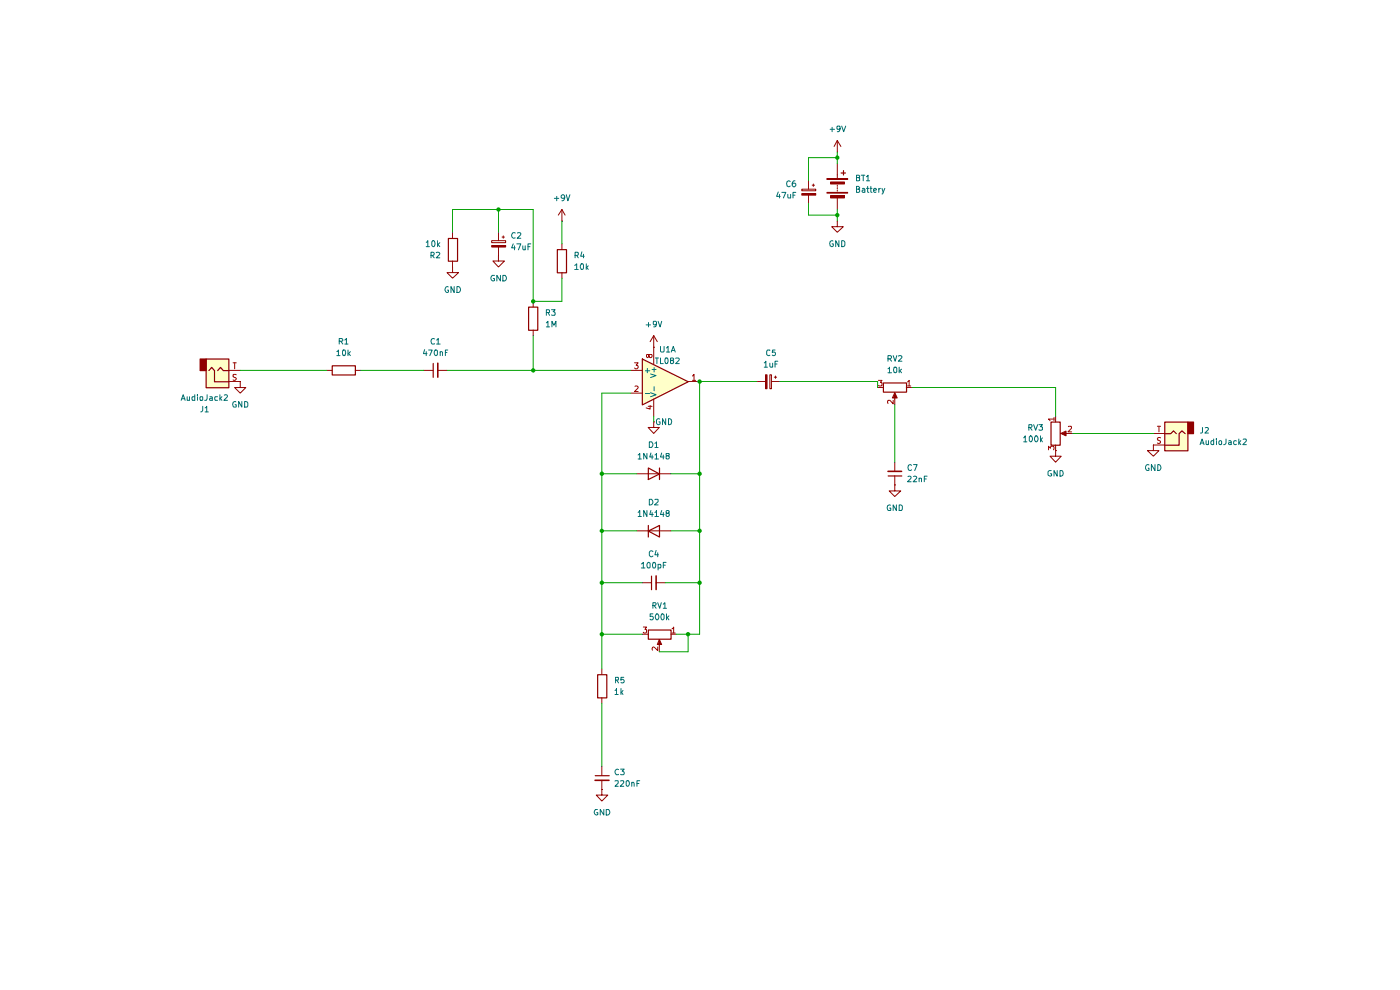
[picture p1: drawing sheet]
(kicad_sch
 (version 20250114)
 (generator "eeschema")
 (generator_version "9.0")
 (paper "A4")
 (lib_symbols
  (symbol "Amplifier_Operational:TL082"
   (pin_names
    (offset 0.127)) (exclude_from_sim no) (in_bom yes) (on_board yes)
   (property "Reference" "U" (at 0 5.08 0) (effects (font (size 1.27 1.27)) (justify left)))
   (property "Value" "TL082" (at 0 -5.08 0) (effects (font (size 1.27 1.27)) (justify left)))
   (property "Footprint" "" (at 0 0 0) (effects (font (size 1.27 1.27)) (hide yes)))
   (property "Datasheet" "http://www.ti.com/lit/ds/symlink/tl081.pdf" (at 0 0 0) (effects (font (size 1.27 1.27)) (hide yes)))
   (property "Description" "Dual JFET-Input Operational Amplifiers, DIP-8/SOIC-8/SSOP-8" (at 0 0 0) (effects (font (size 1.27 1.27)) (hide yes)))
   (property "ki_locked" "" (at 0 0 0) (effects (font (size 1.27 1.27))))
   (symbol "TL082_1_1"
    (polyline (pts (xy -5.08 5.08) (xy 5.08 0) (xy -5.08 -5.08) (xy -5.08 5.08)) (stroke (width 0.254) (type default)) (fill (type background)))
    (pin input line (at -7.62 2.54 0) (length 2.54) (name "+" (effects (font (size 1.27 1.27)))) (number "3" (effects (font (size 1.27 1.27)))))
    (pin input line (at -7.62 -2.54 0) (length 2.54) (name "-" (effects (font (size 1.27 1.27)))) (number "2" (effects (font (size 1.27 1.27)))))
    (pin output line (at 7.62 0 180) (length 2.54) (name "~" (effects (font (size 1.27 1.27)))) (number "1" (effects (font (size 1.27 1.27))))))
   (symbol "TL082_2_1"
    (polyline (pts (xy -5.08 5.08) (xy 5.08 0) (xy -5.08 -5.08) (xy -5.08 5.08)) (stroke (width 0.254) (type default)) (fill (type background)))
    (pin input line (at -7.62 2.54 0) (length 2.54) (name "+" (effects (font (size 1.27 1.27)))) (number "5" (effects (font (size 1.27 1.27)))))
    (pin input line (at -7.62 -2.54 0) (length 2.54) (name "-" (effects (font (size 1.27 1.27)))) (number "6" (effects (font (size 1.27 1.27)))))
    (pin output line (at 7.62 0 180) (length 2.54) (name "~" (effects (font (size 1.27 1.27)))) (number "7" (effects (font (size 1.27 1.27))))))
   (symbol "TL082_3_1"
    (pin power_in line (at -2.54 7.62 270) (length 3.81) (name "V+" (effects (font (size 1.27 1.27)))) (number "8" (effects (font (size 1.27 1.27)))))
    (pin power_in line (at -2.54 -7.62 90) (length 3.81) (name "V-" (effects (font (size 1.27 1.27)))) (number "4" (effects (font (size 1.27 1.27))))))
   (embedded_fonts no))
  (symbol "Connector_Audio:AudioJack2" (exclude_from_sim no) (in_bom yes) (on_board yes)
   (property "Reference" "J" (at 0 8.89 0) (effects (font (size 1.27 1.27))))
   (property "Value" "AudioJack2" (at 0 6.35 0) (effects (font (size 1.27 1.27))))
   (property "Footprint" "" (at 0 0 0) (effects (font (size 1.27 1.27)) (hide yes)))
   (property "Datasheet" "~" (at 0 0 0) (effects (font (size 1.27 1.27)) (hide yes)))
   (property "Description" "Audio Jack, 2 Poles (Mono / TS)" (at 0 0 0) (effects (font (size 1.27 1.27)) (hide yes)))
   (symbol "AudioJack2_0_1"
    (rectangle (start -3.81 0) (end -2.54 -2.54) (stroke (width 0.254) (type default)) (fill (type outline)))
    (rectangle (start -2.54 3.81) (end 2.54 -2.54) (stroke (width 0.254) (type default)) (fill (type background)))
    (polyline (pts (xy 0 0) (xy 0.635 -0.635) (xy 1.27 0) (xy 2.54 0)) (stroke (width 0.254) (type default)) (fill (type none)))
    (polyline (pts (xy 2.54 2.54) (xy -0.635 2.54) (xy -0.635 0) (xy -1.27 -0.635) (xy -1.905 0)) (stroke (width 0.254) (type default)) (fill (type none))))
   (symbol "AudioJack2_1_1"
    (pin passive line (at 5.08 2.54 180) (length 2.54) (name "~" (effects (font (size 1.27 1.27)))) (number "S" (effects (font (size 1.27 1.27)))))
    (pin passive line (at 5.08 0 180) (length 2.54) (name "~" (effects (font (size 1.27 1.27)))) (number "T" (effects (font (size 1.27 1.27))))))
   (embedded_fonts no))
  (symbol "Device:Battery"
   (pin_numbers (hide yes))
   (pin_names
    (offset 0) (hide yes)) (exclude_from_sim no) (in_bom yes) (on_board yes)
   (property "Reference" "BT" (at 2.54 2.54 0) (effects (font (size 1.27 1.27)) (justify left)))
   (property "Value" "Battery" (at 2.54 0 0) (effects (font (size 1.27 1.27)) (justify left)))
   (property "Footprint" "" (at 0 1.524 90) (effects (font (size 1.27 1.27)) (hide yes)))
   (property "Datasheet" "~" (at 0 1.524 90) (effects (font (size 1.27 1.27)) (hide yes)))
   (property "Description" "Multiple-cell battery" (at 0 0 0) (effects (font (size 1.27 1.27)) (hide yes)))
   (symbol "Battery_0_1"
    (rectangle (start -2.286 1.778) (end 2.286 1.524) (stroke (width 0) (type default)) (fill (type outline)))
    (rectangle (start -2.286 -1.27) (end 2.286 -1.524) (stroke (width 0) (type default)) (fill (type outline)))
    (rectangle (start -1.524 1.016) (end 1.524 0.508) (stroke (width 0) (type default)) (fill (type outline)))
    (rectangle (start -1.524 -2.032) (end 1.524 -2.54) (stroke (width 0) (type default)) (fill (type outline)))
    (polyline (pts (xy 0 1.778) (xy 0 2.54)) (stroke (width 0) (type default)) (fill (type none)))
    (polyline (pts (xy 0 0) (xy 0 0.254)) (stroke (width 0) (type default)) (fill (type none)))
    (polyline (pts (xy 0 -0.508) (xy 0 -0.254)) (stroke (width 0) (type default)) (fill (type none)))
    (polyline (pts (xy 0 -1.016) (xy 0 -0.762)) (stroke (width 0) (type default)) (fill (type none)))
    (polyline (pts (xy 0.762 3.048) (xy 1.778 3.048)) (stroke (width 0.254) (type default)) (fill (type none)))
    (polyline (pts (xy 1.27 3.556) (xy 1.27 2.54)) (stroke (width 0.254) (type default)) (fill (type none))))
   (symbol "Battery_1_1"
    (pin passive line (at 0 5.08 270) (length 2.54) (name "+" (effects (font (size 1.27 1.27)))) (number "1" (effects (font (size 1.27 1.27)))))
    (pin passive line (at 0 -5.08 90) (length 2.54) (name "-" (effects (font (size 1.27 1.27)))) (number "2" (effects (font (size 1.27 1.27))))))
   (embedded_fonts no))
  (symbol "Device:C_Polarized_Small"
   (pin_numbers (hide yes))
   (pin_names
    (offset 0.254) (hide yes)) (exclude_from_sim no) (in_bom yes) (on_board yes)
   (property "Reference" "C" (at 0.254 1.778 0) (effects (font (size 1.27 1.27)) (justify left)))
   (property "Value" "C_Polarized_Small" (at 0.254 -2.032 0) (effects (font (size 1.27 1.27)) (justify left)))
   (property "Footprint" "" (at 0 0 0) (effects (font (size 1.27 1.27)) (hide yes)))
   (property "Datasheet" "~" (at 0 0 0) (effects (font (size 1.27 1.27)) (hide yes)))
   (property "Description" "Polarized capacitor, small symbol" (at 0 0 0) (effects (font (size 1.27 1.27)) (hide yes)))
   (symbol "C_Polarized_Small_0_1"
    (rectangle (start -1.524 0.6858) (end 1.524 0.3048) (stroke (width 0) (type default)) (fill (type none)))
    (rectangle (start -1.524 -0.3048) (end 1.524 -0.6858) (stroke (width 0) (type default)) (fill (type outline)))
    (polyline (pts (xy -1.27 1.524) (xy -0.762 1.524)) (stroke (width 0) (type default)) (fill (type none)))
    (polyline (pts (xy -1.016 1.27) (xy -1.016 1.778)) (stroke (width 0) (type default)) (fill (type none))))
   (symbol "C_Polarized_Small_1_1"
    (pin passive line (at 0 2.54 270) (length 1.8542) (name "~" (effects (font (size 1.27 1.27)))) (number "1" (effects (font (size 1.27 1.27)))))
    (pin passive line (at 0 -2.54 90) (length 1.8542) (name "~" (effects (font (size 1.27 1.27)))) (number "2" (effects (font (size 1.27 1.27))))))
   (embedded_fonts no))
  (symbol "Device:C_Small"
   (pin_numbers (hide yes))
   (pin_names
    (offset 0.254) (hide yes)) (exclude_from_sim no) (in_bom yes) (on_board yes)
   (property "Reference" "C" (at 0.254 1.778 0) (effects (font (size 1.27 1.27)) (justify left)))
   (property "Value" "C_Small" (at 0.254 -2.032 0) (effects (font (size 1.27 1.27)) (justify left)))
   (property "Footprint" "" (at 0 0 0) (effects (font (size 1.27 1.27)) (hide yes)))
   (property "Datasheet" "~" (at 0 0 0) (effects (font (size 1.27 1.27)) (hide yes)))
   (property "Description" "Unpolarized capacitor, small symbol" (at 0 0 0) (effects (font (size 1.27 1.27)) (hide yes)))
   (symbol "C_Small_0_1"
    (polyline (pts (xy -1.524 0.508) (xy 1.524 0.508)) (stroke (width 0.3048) (type default)) (fill (type none)))
    (polyline (pts (xy -1.524 -0.508) (xy 1.524 -0.508)) (stroke (width 0.3302) (type default)) (fill (type none))))
   (symbol "C_Small_1_1"
    (pin passive line (at 0 2.54 270) (length 2.032) (name "~" (effects (font (size 1.27 1.27)))) (number "1" (effects (font (size 1.27 1.27)))))
    (pin passive line (at 0 -2.54 90) (length 2.032) (name "~" (effects (font (size 1.27 1.27)))) (number "2" (effects (font (size 1.27 1.27))))))
   (embedded_fonts no))
  (symbol "Device:R"
   (pin_numbers (hide yes))
   (pin_names
    (offset 0)) (exclude_from_sim no) (in_bom yes) (on_board yes)
   (property "Reference" "R" (at 2.032 0 90) (effects (font (size 1.27 1.27))))
   (property "Value" "R" (at 0 0 90) (effects (font (size 1.27 1.27))))
   (property "Footprint" "" (at -1.778 0 90) (effects (font (size 1.27 1.27)) (hide yes)))
   (property "Datasheet" "~" (at 0 0 0) (effects (font (size 1.27 1.27)) (hide yes)))
   (property "Description" "Resistor" (at 0 0 0) (effects (font (size 1.27 1.27)) (hide yes)))
   (symbol "R_0_1"
    (rectangle (start -1.016 -2.54) (end 1.016 2.54) (stroke (width 0.254) (type default)) (fill (type none))))
   (symbol "R_1_1"
    (pin passive line (at 0 3.81 270) (length 1.27) (name "~" (effects (font (size 1.27 1.27)))) (number "1" (effects (font (size 1.27 1.27)))))
    (pin passive line (at 0 -3.81 90) (length 1.27) (name "~" (effects (font (size 1.27 1.27)))) (number "2" (effects (font (size 1.27 1.27))))))
   (embedded_fonts no))
  (symbol "Device:R_Potentiometer"
   (pin_names
    (offset 1.016) (hide yes)) (exclude_from_sim no) (in_bom yes) (on_board yes)
   (property "Reference" "RV" (at -4.445 0 90) (effects (font (size 1.27 1.27))))
   (property "Value" "R_Potentiometer" (at -2.54 0 90) (effects (font (size 1.27 1.27))))
   (property "Footprint" "" (at 0 0 0) (effects (font (size 1.27 1.27)) (hide yes)))
   (property "Datasheet" "~" (at 0 0 0) (effects (font (size 1.27 1.27)) (hide yes)))
   (property "Description" "Potentiometer" (at 0 0 0) (effects (font (size 1.27 1.27)) (hide yes)))
   (symbol "R_Potentiometer_0_1"
    (rectangle (start 1.016 2.54) (end -1.016 -2.54) (stroke (width 0.254) (type default)) (fill (type none)))
    (polyline (pts (xy 1.143 0) (xy 2.286 0.508) (xy 2.286 -0.508) (xy 1.143 0)) (stroke (width 0) (type default)) (fill (type outline)))
    (polyline (pts (xy 2.54 0) (xy 1.524 0)) (stroke (width 0) (type default)) (fill (type none))))
   (symbol "R_Potentiometer_1_1"
    (pin passive line (at 0 3.81 270) (length 1.27) (name "1" (effects (font (size 1.27 1.27)))) (number "1" (effects (font (size 1.27 1.27)))))
    (pin passive line (at 0 -3.81 90) (length 1.27) (name "3" (effects (font (size 1.27 1.27)))) (number "3" (effects (font (size 1.27 1.27)))))
    (pin passive line (at 3.81 0 180) (length 1.27) (name "2" (effects (font (size 1.27 1.27)))) (number "2" (effects (font (size 1.27 1.27))))))
   (embedded_fonts no))
  (symbol "Diode:1N4148"
   (pin_numbers (hide yes))
   (pin_names (hide yes)) (exclude_from_sim no) (in_bom yes) (on_board yes)
   (property "Reference" "D" (at 0 2.54 0) (effects (font (size 1.27 1.27))))
   (property "Value" "1N4148" (at 0 -2.54 0) (effects (font (size 1.27 1.27))))
   (property "Footprint" "Diode_THT:D_DO-35_SOD27_P7.62mm_Horizontal" (at 0 0 0) (effects (font (size 1.27 1.27)) (hide yes)))
   (property "Datasheet" "https://assets.nexperia.com/documents/data-sheet/1N4148_1N4448.pdf" (at 0 0 0) (effects (font (size 1.27 1.27)) (hide yes)))
   (property "Description" "100V 0.15A standard switching diode, DO-35" (at 0 0 0) (effects (font (size 1.27 1.27)) (hide yes)))
   (property "Sim.Device" "D" (at 0 0 0) (effects (font (size 1.27 1.27)) (hide yes)))
   (property "Sim.Pins" "1=K 2=A" (at 0 0 0) (effects (font (size 1.27 1.27)) (hide yes)))
   (symbol "1N4148_0_1"
    (polyline (pts (xy -1.27 1.27) (xy -1.27 -1.27)) (stroke (width 0.254) (type default)) (fill (type none)))
    (polyline (pts (xy 1.27 1.27) (xy 1.27 -1.27) (xy -1.27 0) (xy 1.27 1.27)) (stroke (width 0.254) (type default)) (fill (type none)))
    (polyline (pts (xy 1.27 0) (xy -1.27 0)) (stroke (width 0) (type default)) (fill (type none))))
   (symbol "1N4148_1_1"
    (pin passive line (at -3.81 0 0) (length 2.54) (name "K" (effects (font (size 1.27 1.27)))) (number "1" (effects (font (size 1.27 1.27)))))
    (pin passive line (at 3.81 0 180) (length 2.54) (name "A" (effects (font (size 1.27 1.27)))) (number "2" (effects (font (size 1.27 1.27))))))
   (embedded_fonts no))
  (symbol "power:+9V"
   (power)
   (pin_numbers (hide yes))
   (pin_names
    (offset 0) (hide yes)) (exclude_from_sim no) (in_bom yes) (on_board yes)
   (property "Reference" "#PWR" (at 0 -3.81 0) (effects (font (size 1.27 1.27)) (hide yes)))
   (property "Value" "+9V" (at 0 3.556 0) (effects (font (size 1.27 1.27))))
   (property "Footprint" "" (at 0 0 0) (effects (font (size 1.27 1.27)) (hide yes)))
   (property "Datasheet" "" (at 0 0 0) (effects (font (size 1.27 1.27)) (hide yes)))
   (property "Description" "Power symbol creates a global label with name \"+9V\"" (at 0 0 0) (effects (font (size 1.27 1.27)) (hide yes)))
   (symbol "+9V_0_1"
    (polyline (pts (xy -0.762 1.27) (xy 0 2.54)) (stroke (width 0) (type default)) (fill (type none)))
    (polyline (pts (xy 0 2.54) (xy 0.762 1.27)) (stroke (width 0) (type default)) (fill (type none)))
    (polyline (pts (xy 0 0) (xy 0 2.54)) (stroke (width 0) (type default)) (fill (type none))))
   (symbol "+9V_1_1"
    (pin power_in line (at 0 0 90) (length 0) (name "~" (effects (font (size 1.27 1.27)))) (number "1" (effects (font (size 1.27 1.27))))))
   (embedded_fonts no))
  (symbol "power:GND"
   (power)
   (pin_numbers (hide yes))
   (pin_names
    (offset 0) (hide yes)) (exclude_from_sim no) (in_bom yes) (on_board yes)
   (property "Reference" "#PWR" (at 0 -6.35 0) (effects (font (size 1.27 1.27)) (hide yes)))
   (property "Value" "GND" (at 0 -3.81 0) (effects (font (size 1.27 1.27))))
   (property "Footprint" "" (at 0 0 0) (effects (font (size 1.27 1.27)) (hide yes)))
   (property "Datasheet" "" (at 0 0 0) (effects (font (size 1.27 1.27)) (hide yes)))
   (property "Description" "Power symbol creates a global label with name \"GND\" , ground" (at 0 0 0) (effects (font (size 1.27 1.27)) (hide yes)))
   (symbol "GND_0_1"
    (polyline (pts (xy 0 0) (xy 0 -1.27) (xy 1.27 -1.27) (xy 0 -2.54) (xy -1.27 -1.27) (xy 0 -1.27)) (stroke (width 0) (type default)) (fill (type none))))
   (symbol "GND_1_1"
    (pin power_in line (at 0 0 270) (length 0) (name "~" (effects (font (size 1.27 1.27)))) (number "1" (effects (font (size 1.27 1.27))))))
   (embedded_fonts no)))
 (junction
  (at 148.59 113.03)
  (diameter 0)
  (color 0 0 0 0))
 (junction
  (at 111.76 77.47)
  (diameter 0)
  (color 0 0 0 0))
 (junction
  (at 127 113.03)
  (diameter 0)
  (color 0 0 0 0))
 (junction
  (at 127 135.89)
  (diameter 0)
  (color 0 0 0 0))
 (junction
  (at 179.07 43.18)
  (diameter 0)
  (color 0 0 0 0))
 (junction
  (at 104.14 41.91)
  (diameter 0)
  (color 0 0 0 0))
 (junction
  (at 127 100.33)
  (diameter 0)
  (color 0 0 0 0))
 (junction
  (at 111.76 62.23)
  (diameter 0)
  (color 0 0 0 0))
 (junction
  (at 146.05 135.89)
  (diameter 0)
  (color 0 0 0 0))
 (junction
  (at 148.59 124.46)
  (diameter 0)
  (color 0 0 0 0))
 (junction
  (at 127 124.46)
  (diameter 0)
  (color 0 0 0 0))
 (junction
  (at 179.07 30.48)
  (diameter 0)
  (color 0 0 0 0))
 (junction
  (at 148.59 80.01)
  (diameter 0)
  (color 0 0 0 0))
 (junction
  (at 148.59 100.33)
  (diameter 0)
  (color 0 0 0 0))
 (wire
  (pts (xy 148.59 124.46) (xy 148.59 135.89))
  (stroke (width 0) (type default)))
 (wire
  (pts (xy 93.98 41.91) (xy 104.14 41.91))
  (stroke (width 0) (type default)))
 (wire
  (pts (xy 146.05 139.7) (xy 139.7 139.7))
  (stroke (width 0) (type default)))
 (wire
  (pts (xy 179.07 30.48) (xy 179.07 29.21))
  (stroke (width 0) (type default)))
 (wire
  (pts (xy 179.07 43.18) (xy 172.72 43.18))
  (stroke (width 0) (type default)))
 (wire
  (pts (xy 92.71 77.47) (xy 111.76 77.47))
  (stroke (width 0) (type default)))
 (wire
  (pts (xy 148.59 113.03) (xy 148.59 124.46))
  (stroke (width 0) (type default)))
 (wire
  (pts (xy 111.76 41.91) (xy 111.76 62.23))
  (stroke (width 0) (type default)))
 (wire
  (pts (xy 172.72 30.48) (xy 179.07 30.48))
  (stroke (width 0) (type default)))
 (wire
  (pts (xy 146.05 135.89) (xy 146.05 139.7))
  (stroke (width 0) (type default)))
 (wire
  (pts (xy 127 151.13) (xy 127 165.1))
  (stroke (width 0) (type default)))
 (wire
  (pts (xy 127 113.03) (xy 127 124.46))
  (stroke (width 0) (type default)))
 (wire
  (pts (xy 46.99 77.47) (xy 66.04 77.47))
  (stroke (width 0) (type default)))
 (wire
  (pts (xy 172.72 30.48) (xy 172.72 35.56))
  (stroke (width 0) (type default)))
 (wire
  (pts (xy 195.58 81.28) (xy 227.33 81.28))
  (stroke (width 0) (type default)))
 (wire
  (pts (xy 118.11 62.23) (xy 118.11 57.15))
  (stroke (width 0) (type default)))
 (wire
  (pts (xy 231.14 91.44) (xy 248.92 91.44))
  (stroke (width 0) (type default)))
 (wire
  (pts (xy 179.07 41.91) (xy 179.07 43.18))
  (stroke (width 0) (type default)))
 (wire
  (pts (xy 227.33 81.28) (xy 227.33 87.63))
  (stroke (width 0) (type default)))
 (wire
  (pts (xy 142.24 100.33) (xy 148.59 100.33))
  (stroke (width 0) (type default)))
 (wire
  (pts (xy 73.66 77.47) (xy 87.63 77.47))
  (stroke (width 0) (type default)))
 (wire
  (pts (xy 133.35 82.55) (xy 127 82.55))
  (stroke (width 0) (type default)))
 (wire
  (pts (xy 111.76 77.47) (xy 133.35 77.47))
  (stroke (width 0) (type default)))
 (wire
  (pts (xy 142.24 113.03) (xy 148.59 113.03))
  (stroke (width 0) (type default)))
 (wire
  (pts (xy 127 100.33) (xy 134.62 100.33))
  (stroke (width 0) (type default)))
 (wire
  (pts (xy 148.59 80.01) (xy 148.59 100.33))
  (stroke (width 0) (type default)))
 (wire
  (pts (xy 127 113.03) (xy 134.62 113.03))
  (stroke (width 0) (type default)))
 (wire
  (pts (xy 166.37 80.01) (xy 187.96 80.01))
  (stroke (width 0) (type default)))
 (wire
  (pts (xy 93.98 46.99) (xy 93.98 41.91))
  (stroke (width 0) (type default)))
 (wire
  (pts (xy 127 100.33) (xy 127 113.03))
  (stroke (width 0) (type default)))
 (wire
  (pts (xy 127 124.46) (xy 127 135.89))
  (stroke (width 0) (type default)))
 (wire
  (pts (xy 179.07 30.48) (xy 179.07 31.75))
  (stroke (width 0) (type default)))
 (wire
  (pts (xy 140.97 124.46) (xy 148.59 124.46))
  (stroke (width 0) (type default)))
 (wire
  (pts (xy 127 124.46) (xy 135.89 124.46))
  (stroke (width 0) (type default)))
 (wire
  (pts (xy 111.76 77.47) (xy 111.76 69.85))
  (stroke (width 0) (type default)))
 (wire
  (pts (xy 111.76 62.23) (xy 118.11 62.23))
  (stroke (width 0) (type default)))
 (wire
  (pts (xy 127 135.89) (xy 135.89 135.89))
  (stroke (width 0) (type default)))
 (wire
  (pts (xy 104.14 41.91) (xy 104.14 46.99))
  (stroke (width 0) (type default)))
 (wire
  (pts (xy 187.96 80.01) (xy 187.96 81.28))
  (stroke (width 0) (type default)))
 (wire
  (pts (xy 138.43 88.9) (xy 138.43 87.63))
  (stroke (width 0) (type default)))
 (wire
  (pts (xy 104.14 41.91) (xy 111.76 41.91))
  (stroke (width 0) (type default)))
 (wire
  (pts (xy 127 135.89) (xy 127 143.51))
  (stroke (width 0) (type default)))
 (wire
  (pts (xy 172.72 43.18) (xy 172.72 40.64))
  (stroke (width 0) (type default)))
 (wire
  (pts (xy 127 82.55) (xy 127 100.33))
  (stroke (width 0) (type default)))
 (wire
  (pts (xy 118.11 49.53) (xy 118.11 44.45))
  (stroke (width 0) (type default)))
 (wire
  (pts (xy 143.51 135.89) (xy 146.05 135.89))
  (stroke (width 0) (type default)))
 (wire
  (pts (xy 179.07 43.18) (xy 179.07 44.45))
  (stroke (width 0) (type default)))
 (wire
  (pts (xy 148.59 80.01) (xy 161.29 80.01))
  (stroke (width 0) (type default)))
 (wire
  (pts (xy 146.05 135.89) (xy 148.59 135.89))
  (stroke (width 0) (type default)))
 (wire
  (pts (xy 148.59 100.33) (xy 148.59 113.03))
  (stroke (width 0) (type default)))
 (wire
  (pts (xy 191.77 85.09) (xy 191.77 97.79))
  (stroke (width 0) (type default)))
 (symbol
  (lib_id "Device:R")
  (at 69.85 77.47 90)
  (unit 1)
  (exclude_from_sim no)
  (in_bom yes)
  (on_board yes)
  (dnp no)
  (fields_autoplaced yes)
  (property "Reference" "R1" (at 69.85 71.12 90) (effects (font (size 1.27 1.27))))
  (property "Value" "10k" (at 69.85 73.66 90) (effects (font (size 1.27 1.27))))
  (property "Footprint" "Resistor_THT:R_Axial_DIN0207_L6.3mm_D2.5mm_P15.24mm_Horizontal" (at 69.85 79.248 90) (effects (font (size 1.27 1.27)) (hide yes)))
  (property "Datasheet" "~" (at 69.85 77.47 0) (effects (font (size 1.27 1.27)) (hide yes)))
  (property "Description" "Resistor" (at 69.85 77.47 0) (effects (font (size 1.27 1.27)) (hide yes)))
  (pin "1")
  (pin "2"))
 (symbol
  (lib_id "power:GND")
  (at 138.43 88.9 0)
  (unit 1)
  (exclude_from_sim no)
  (in_bom yes)
  (on_board yes)
  (dnp no)
  (property "Reference" "#PWR06" (at 138.43 95.25 0) (effects (font (size 1.27 1.27)) (hide yes)))
  (property "Value" "GND" (at 140.716 88.9 0) (effects (font (size 1.27 1.27))))
  (property "Footprint" "" (at 138.43 88.9 0) (effects (font (size 1.27 1.27)) (hide yes)))
  (property "Datasheet" "" (at 138.43 88.9 0) (effects (font (size 1.27 1.27)) (hide yes)))
  (property "Description" "Power symbol creates a global label with name \"GND\" , ground" (at 138.43 88.9 0) (effects (font (size 1.27 1.27)) (hide yes)))
  (pin "1"))
 (symbol
  (lib_id "Diode:1N4148")
  (at 138.43 113.03 0)
  (unit 1)
  (exclude_from_sim no)
  (in_bom yes)
  (on_board yes)
  (dnp no)
  (fields_autoplaced yes)
  (property "Reference" "D2" (at 138.43 106.68 0) (effects (font (size 1.27 1.27))))
  (property "Value" "1N4148" (at 138.43 109.22 0) (effects (font (size 1.27 1.27))))
  (property "Footprint" "Diode_THT:D_DO-35_SOD27_P7.62mm_Horizontal" (at 138.43 113.03 0) (effects (font (size 1.27 1.27)) (hide yes)))
  (property "Datasheet" "https://assets.nexperia.com/documents/data-sheet/1N4148_1N4448.pdf" (at 138.43 113.03 0) (effects (font (size 1.27 1.27)) (hide yes)))
  (property "Description" "100V 0.15A standard switching diode, DO-35" (at 138.43 113.03 0) (effects (font (size 1.27 1.27)) (hide yes)))
  (property "Sim.Device" "D" (at 138.43 113.03 0) (effects (font (size 1.27 1.27)) (hide yes)))
  (property "Sim.Pins" "1=K 2=A" (at 138.43 113.03 0) (effects (font (size 1.27 1.27)) (hide yes)))
  (pin "2")
  (pin "1"))
 (symbol
  (lib_id "Device:Battery")
  (at 179.07 36.83 0)
  (unit 1)
  (exclude_from_sim no)
  (in_bom yes)
  (on_board yes)
  (dnp no)
  (property "Reference" "BT1" (at 182.88 34.9884 0) (effects (font (size 1.27 1.27)) (justify left)))
  (property "Value" "Battery" (at 182.88 37.5284 0) (effects (font (size 1.27 1.27)) (justify left)))
  (property "Footprint" "Battery:BatteryHolder_Eagle_12BH611-GR" (at 179.07 35.306 90) (effects (font (size 1.27 1.27)) (hide yes)))
  (property "Datasheet" "~" (at 179.07 35.306 90) (effects (font (size 1.27 1.27)) (hide yes)))
  (property "Description" "Multiple-cell battery" (at 179.07 36.83 0) (effects (font (size 1.27 1.27)) (hide yes)))
  (pin "1")
  (pin "2"))
 (symbol
  (lib_id "power:GND")
  (at 46.99 80.01 0)
  (unit 1)
  (exclude_from_sim no)
  (in_bom yes)
  (on_board yes)
  (dnp no)
  (fields_autoplaced yes)
  (property "Reference" "#PWR01" (at 46.99 86.36 0) (effects (font (size 1.27 1.27)) (hide yes)))
  (property "Value" "GND" (at 46.99 85.09 0) (effects (font (size 1.27 1.27))))
  (property "Footprint" "" (at 46.99 80.01 0) (effects (font (size 1.27 1.27)) (hide yes)))
  (property "Datasheet" "" (at 46.99 80.01 0) (effects (font (size 1.27 1.27)) (hide yes)))
  (property "Description" "Power symbol creates a global label with name \"GND\" , ground" (at 46.99 80.01 0) (effects (font (size 1.27 1.27)) (hide yes)))
  (pin "1"))
 (symbol
  (lib_id "Device:R")
  (at 93.98 50.8 0)
  (unit 1)
  (exclude_from_sim no)
  (in_bom yes)
  (on_board yes)
  (dnp no)
  (fields_autoplaced yes)
  (property "Reference" "R2" (at 91.44 52.0701 0) (effects (font (size 1.27 1.27)) (justify right)))
  (property "Value" "10k" (at 91.44 49.5301 0) (effects (font (size 1.27 1.27)) (justify right)))
  (property "Footprint" "Resistor_THT:R_Axial_DIN0207_L6.3mm_D2.5mm_P15.24mm_Horizontal" (at 92.202 50.8 90) (effects (font (size 1.27 1.27)) (hide yes)))
  (property "Datasheet" "~" (at 93.98 50.8 0) (effects (font (size 1.27 1.27)) (hide yes)))
  (property "Description" "Resistor" (at 93.98 50.8 0) (effects (font (size 1.27 1.27)) (hide yes)))
  (pin "1")
  (pin "2"))
 (symbol
  (lib_id "power:GND")
  (at 93.98 54.61 0)
  (unit 1)
  (exclude_from_sim no)
  (in_bom yes)
  (on_board yes)
  (dnp no)
  (fields_autoplaced yes)
  (property "Reference" "#PWR012" (at 93.98 60.96 0) (effects (font (size 1.27 1.27)) (hide yes)))
  (property "Value" "GND" (at 93.98 59.69 0) (effects (font (size 1.27 1.27))))
  (property "Footprint" "" (at 93.98 54.61 0) (effects (font (size 1.27 1.27)) (hide yes)))
  (property "Datasheet" "" (at 93.98 54.61 0) (effects (font (size 1.27 1.27)) (hide yes)))
  (property "Description" "Power symbol creates a global label with name \"GND\" , ground" (at 93.98 54.61 0) (effects (font (size 1.27 1.27)) (hide yes)))
  (pin "1"))
 (symbol
  (lib_id "power:GND")
  (at 191.77 102.87 0)
  (unit 1)
  (exclude_from_sim no)
  (in_bom yes)
  (on_board yes)
  (dnp no)
  (fields_autoplaced yes)
  (property "Reference" "#PWR09" (at 191.77 109.22 0) (effects (font (size 1.27 1.27)) (hide yes)))
  (property "Value" "GND" (at 191.77 107.95 0) (effects (font (size 1.27 1.27))))
  (property "Footprint" "" (at 191.77 102.87 0) (effects (font (size 1.27 1.27)) (hide yes)))
  (property "Datasheet" "" (at 191.77 102.87 0) (effects (font (size 1.27 1.27)) (hide yes)))
  (property "Description" "Power symbol creates a global label with name \"GND\" , ground" (at 191.77 102.87 0) (effects (font (size 1.27 1.27)) (hide yes)))
  (pin "1"))
 (symbol
  (lib_id "Device:R")
  (at 118.11 53.34 0)
  (unit 1)
  (exclude_from_sim no)
  (in_bom yes)
  (on_board yes)
  (dnp no)
  (fields_autoplaced yes)
  (property "Reference" "R4" (at 120.65 52.0699 0) (effects (font (size 1.27 1.27)) (justify left)))
  (property "Value" "10k" (at 120.65 54.6099 0) (effects (font (size 1.27 1.27)) (justify left)))
  (property "Footprint" "Resistor_THT:R_Axial_DIN0207_L6.3mm_D2.5mm_P15.24mm_Horizontal" (at 116.332 53.34 90) (effects (font (size 1.27 1.27)) (hide yes)))
  (property "Datasheet" "~" (at 118.11 53.34 0) (effects (font (size 1.27 1.27)) (hide yes)))
  (property "Description" "Resistor" (at 118.11 53.34 0) (effects (font (size 1.27 1.27)) (hide yes)))
  (pin "1")
  (pin "2"))
 (symbol
  (lib_id "power:+9V")
  (at 179.07 29.21 0)
  (unit 1)
  (exclude_from_sim no)
  (in_bom yes)
  (on_board yes)
  (dnp no)
  (fields_autoplaced yes)
  (property "Reference" "#PWR07" (at 179.07 33.02 0) (effects (font (size 1.27 1.27)) (hide yes)))
  (property "Value" "+9V" (at 179.07 24.13 0) (effects (font (size 1.27 1.27))))
  (property "Footprint" "" (at 179.07 29.21 0) (effects (font (size 1.27 1.27)) (hide yes)))
  (property "Datasheet" "" (at 179.07 29.21 0) (effects (font (size 1.27 1.27)) (hide yes)))
  (property "Description" "Power symbol creates a global label with name \"+9V\"" (at 179.07 29.21 0) (effects (font (size 1.27 1.27)) (hide yes)))
  (pin "1"))
 (symbol
  (lib_id "power:GND")
  (at 227.33 95.25 0)
  (unit 1)
  (exclude_from_sim no)
  (in_bom yes)
  (on_board yes)
  (dnp no)
  (fields_autoplaced yes)
  (property "Reference" "#PWR010" (at 227.33 101.6 0) (effects (font (size 1.27 1.27)) (hide yes)))
  (property "Value" "GND" (at 227.33 100.33 0) (effects (font (size 1.27 1.27))))
  (property "Footprint" "" (at 227.33 95.25 0) (effects (font (size 1.27 1.27)) (hide yes)))
  (property "Datasheet" "" (at 227.33 95.25 0) (effects (font (size 1.27 1.27)) (hide yes)))
  (property "Description" "Power symbol creates a global label with name \"GND\" , ground" (at 227.33 95.25 0) (effects (font (size 1.27 1.27)) (hide yes)))
  (pin "1"))
 (symbol
  (lib_id "power:GND")
  (at 104.14 52.07 0)
  (unit 1)
  (exclude_from_sim no)
  (in_bom yes)
  (on_board yes)
  (dnp no)
  (fields_autoplaced yes)
  (property "Reference" "#PWR02" (at 104.14 58.42 0) (effects (font (size 1.27 1.27)) (hide yes)))
  (property "Value" "GND" (at 104.14 57.15 0) (effects (font (size 1.27 1.27))))
  (property "Footprint" "" (at 104.14 52.07 0) (effects (font (size 1.27 1.27)) (hide yes)))
  (property "Datasheet" "" (at 104.14 52.07 0) (effects (font (size 1.27 1.27)) (hide yes)))
  (property "Description" "Power symbol creates a global label with name \"GND\" , ground" (at 104.14 52.07 0) (effects (font (size 1.27 1.27)) (hide yes)))
  (pin "1"))
 (symbol
  (lib_id "Device:R_Potentiometer")
  (at 191.77 81.28 270)
  (unit 1)
  (exclude_from_sim no)
  (in_bom yes)
  (on_board yes)
  (dnp no)
  (fields_autoplaced yes)
  (property "Reference" "RV2" (at 191.77 74.93 90) (effects (font (size 1.27 1.27))))
  (property "Value" "10k" (at 191.77 77.47 90) (effects (font (size 1.27 1.27))))
  (property "Footprint" "Potentiometer_THT:Potentiometer_Omeg_PC16BU_Vertical" (at 191.77 81.28 0) (effects (font (size 1.27 1.27)) (hide yes)))
  (property "Datasheet" "~" (at 191.77 81.28 0) (effects (font (size 1.27 1.27)) (hide yes)))
  (property "Description" "Potentiometer" (at 191.77 81.28 0) (effects (font (size 1.27 1.27)) (hide yes)))
  (pin "2")
  (pin "1")
  (pin "3"))
 (symbol
  (lib_id "Device:R")
  (at 127 147.32 0)
  (unit 1)
  (exclude_from_sim no)
  (in_bom yes)
  (on_board yes)
  (dnp no)
  (fields_autoplaced yes)
  (property "Reference" "R5" (at 129.54 146.0499 0) (effects (font (size 1.27 1.27)) (justify left)))
  (property "Value" "1k" (at 129.54 148.5899 0) (effects (font (size 1.27 1.27)) (justify left)))
  (property "Footprint" "Resistor_THT:R_Axial_DIN0207_L6.3mm_D2.5mm_P15.24mm_Horizontal" (at 125.222 147.32 90) (effects (font (size 1.27 1.27)) (hide yes)))
  (property "Datasheet" "~" (at 127 147.32 0) (effects (font (size 1.27 1.27)) (hide yes)))
  (property "Description" "Resistor" (at 127 147.32 0) (effects (font (size 1.27 1.27)) (hide yes)))
  (pin "1")
  (pin "2"))
 (symbol
  (lib_id "Device:C_Small")
  (at 127 167.64 0)
  (unit 1)
  (exclude_from_sim no)
  (in_bom yes)
  (on_board yes)
  (dnp no)
  (fields_autoplaced yes)
  (property "Reference" "C3" (at 129.54 166.3762 0) (effects (font (size 1.27 1.27)) (justify left)))
  (property "Value" "220nF" (at 129.54 168.9162 0) (effects (font (size 1.27 1.27)) (justify left)))
  (property "Footprint" "Capacitor_THT:C_Disc_D5.0mm_W2.5mm_P5.00mm" (at 127 167.64 0) (effects (font (size 1.27 1.27)) (hide yes)))
  (property "Datasheet" "~" (at 127 167.64 0) (effects (font (size 1.27 1.27)) (hide yes)))
  (property "Description" "Unpolarized capacitor, small symbol" (at 127 167.64 0) (effects (font (size 1.27 1.27)) (hide yes)))
  (pin "1")
  (pin "2"))
 (symbol
  (lib_id "Amplifier_Operational:TL082")
  (at 140.97 80.01 0)
  (unit 3)
  (exclude_from_sim no)
  (in_bom yes)
  (on_board yes)
  (dnp no)
  (property "Reference" "U1" (at 139.954 76.2 0) (effects (font (size 1.27 1.27)) (justify left) (hide yes)))
  (property "Value" "TL082" (at 139.954 84.328 0) (effects (font (size 1.27 1.27)) (justify left) (hide yes)))
  (property "Footprint" "Package_DIP:DIP-8_W7.62mm_LongPads" (at 140.97 80.01 0) (effects (font (size 1.27 1.27)) (hide yes)))
  (property "Datasheet" "http://www.ti.com/lit/ds/symlink/tl081.pdf" (at 140.97 80.01 0) (effects (font (size 1.27 1.27)) (hide yes)))
  (property "Description" "Dual JFET-Input Operational Amplifiers, DIP-8/SOIC-8/SSOP-8" (at 140.97 80.01 0) (effects (font (size 1.27 1.27)) (hide yes)))
  (pin "6")
  (pin "7")
  (pin "8")
  (pin "4")
  (pin "3")
  (pin "2")
  (pin "5")
  (pin "1"))
 (symbol
  (lib_id "Connector_Audio:AudioJack2")
  (at 41.91 77.47 0)
  (mirror x)
  (unit 1)
  (exclude_from_sim no)
  (in_bom yes)
  (on_board yes)
  (dnp no)
  (property "Reference" "J1" (at 39.116 86.106 0) (effects (font (size 1.27 1.27))))
  (property "Value" "AudioJack2" (at 39.116 83.566 0) (effects (font (size 1.27 1.27))))
  (property "Footprint" "Connector_PinHeader_2.54mm:PinHeader_1x02_P2.54mm_Vertical" (at 41.91 77.47 0) (effects (font (size 1.27 1.27)) (hide yes)))
  (property "Datasheet" "~" (at 41.91 77.47 0) (effects (font (size 1.27 1.27)) (hide yes)))
  (property "Description" "Audio Jack, 2 Poles (Mono / TS)" (at 41.91 77.47 0) (effects (font (size 1.27 1.27)) (hide yes)))
  (pin "S")
  (pin "T"))
 (symbol
  (lib_id "power:GND")
  (at 127 170.18 0)
  (unit 1)
  (exclude_from_sim no)
  (in_bom yes)
  (on_board yes)
  (dnp no)
  (fields_autoplaced yes)
  (property "Reference" "#PWR04" (at 127 176.53 0) (effects (font (size 1.27 1.27)) (hide yes)))
  (property "Value" "GND" (at 127 175.26 0) (effects (font (size 1.27 1.27))))
  (property "Footprint" "" (at 127 170.18 0) (effects (font (size 1.27 1.27)) (hide yes)))
  (property "Datasheet" "" (at 127 170.18 0) (effects (font (size 1.27 1.27)) (hide yes)))
  (property "Description" "Power symbol creates a global label with name \"GND\" , ground" (at 127 170.18 0) (effects (font (size 1.27 1.27)) (hide yes)))
  (pin "1"))
 (symbol
  (lib_id "Device:C_Small")
  (at 191.77 100.33 180)
  (unit 1)
  (exclude_from_sim no)
  (in_bom yes)
  (on_board yes)
  (dnp no)
  (fields_autoplaced yes)
  (property "Reference" "C7" (at 194.31 99.0535 0) (effects (font (size 1.27 1.27)) (justify right)))
  (property "Value" "22nF" (at 194.31 101.5935 0) (effects (font (size 1.27 1.27)) (justify right)))
  (property "Footprint" "Capacitor_THT:C_Disc_D5.0mm_W2.5mm_P5.00mm" (at 191.77 100.33 0) (effects (font (size 1.27 1.27)) (hide yes)))
  (property "Datasheet" "~" (at 191.77 100.33 0) (effects (font (size 1.27 1.27)) (hide yes)))
  (property "Description" "Unpolarized capacitor, small symbol" (at 191.77 100.33 0) (effects (font (size 1.27 1.27)) (hide yes)))
  (pin "1")
  (pin "2"))
 (symbol
  (lib_id "power:GND")
  (at 179.07 44.45 0)
  (unit 1)
  (exclude_from_sim no)
  (in_bom yes)
  (on_board yes)
  (dnp no)
  (fields_autoplaced yes)
  (property "Reference" "#PWR08" (at 179.07 50.8 0) (effects (font (size 1.27 1.27)) (hide yes)))
  (property "Value" "GND" (at 179.07 49.53 0) (effects (font (size 1.27 1.27))))
  (property "Footprint" "" (at 179.07 44.45 0) (effects (font (size 1.27 1.27)) (hide yes)))
  (property "Datasheet" "" (at 179.07 44.45 0) (effects (font (size 1.27 1.27)) (hide yes)))
  (property "Description" "Power symbol creates a global label with name \"GND\" , ground" (at 179.07 44.45 0) (effects (font (size 1.27 1.27)) (hide yes)))
  (pin "1"))
 (symbol
  (lib_id "Device:C_Polarized_Small")
  (at 163.83 80.01 270)
  (unit 1)
  (exclude_from_sim no)
  (in_bom yes)
  (on_board yes)
  (dnp no)
  (fields_autoplaced yes)
  (property "Reference" "C5" (at 164.3761 73.66 90) (effects (font (size 1.27 1.27))))
  (property "Value" "1uF" (at 164.3761 76.2 90) (effects (font (size 1.27 1.27))))
  (property "Footprint" "Capacitor_THT:CP_Radial_D8.0mm_P3.80mm" (at 163.83 80.01 0) (effects (font (size 1.27 1.27)) (hide yes)))
  (property "Datasheet" "~" (at 163.83 80.01 0) (effects (font (size 1.27 1.27)) (hide yes)))
  (property "Description" "Polarized capacitor, small symbol" (at 163.83 80.01 0) (effects (font (size 1.27 1.27)) (hide yes)))
  (pin "1")
  (pin "2"))
 (symbol
  (lib_id "Device:C_Polarized_Small")
  (at 172.72 38.1 0)
  (mirror y)
  (unit 1)
  (exclude_from_sim no)
  (in_bom yes)
  (on_board yes)
  (dnp no)
  (property "Reference" "C6" (at 170.18 36.2838 0) (effects (font (size 1.27 1.27)) (justify left)))
  (property "Value" "47uF" (at 170.18 38.8238 0) (effects (font (size 1.27 1.27)) (justify left)))
  (property "Footprint" "Capacitor_THT:CP_Radial_D8.0mm_P3.80mm" (at 172.72 38.1 0) (effects (font (size 1.27 1.27)) (hide yes)))
  (property "Datasheet" "~" (at 172.72 38.1 0) (effects (font (size 1.27 1.27)) (hide yes)))
  (property "Description" "Polarized capacitor, small symbol" (at 172.72 38.1 0) (effects (font (size 1.27 1.27)) (hide yes)))
  (pin "2")
  (pin "1"))
 (symbol
  (lib_id "Diode:1N4148")
  (at 138.43 100.33 180)
  (unit 1)
  (exclude_from_sim no)
  (in_bom yes)
  (on_board yes)
  (dnp no)
  (fields_autoplaced yes)
  (property "Reference" "D1" (at 138.43 93.98 0) (effects (font (size 1.27 1.27))))
  (property "Value" "1N4148" (at 138.43 96.52 0) (effects (font (size 1.27 1.27))))
  (property "Footprint" "Diode_THT:D_DO-35_SOD27_P7.62mm_Horizontal" (at 138.43 100.33 0) (effects (font (size 1.27 1.27)) (hide yes)))
  (property "Datasheet" "https://assets.nexperia.com/documents/data-sheet/1N4148_1N4448.pdf" (at 138.43 100.33 0) (effects (font (size 1.27 1.27)) (hide yes)))
  (property "Description" "100V 0.15A standard switching diode, DO-35" (at 138.43 100.33 0) (effects (font (size 1.27 1.27)) (hide yes)))
  (property "Sim.Device" "D" (at 138.43 100.33 0) (effects (font (size 1.27 1.27)) (hide yes)))
  (property "Sim.Pins" "1=K 2=A" (at 138.43 100.33 0) (effects (font (size 1.27 1.27)) (hide yes)))
  (pin "2")
  (pin "1"))
 (symbol
  (lib_id "Connector_Audio:AudioJack2")
  (at 254 91.44 180)
  (unit 1)
  (exclude_from_sim no)
  (in_bom yes)
  (on_board yes)
  (dnp no)
  (fields_autoplaced yes)
  (property "Reference" "J2" (at 259.08 90.8049 0) (effects (font (size 1.27 1.27)) (justify right)))
  (property "Value" "AudioJack2" (at 259.08 93.3449 0) (effects (font (size 1.27 1.27)) (justify right)))
  (property "Footprint" "Connector_PinHeader_2.54mm:PinHeader_1x02_P2.54mm_Vertical" (at 254 91.44 0) (effects (font (size 1.27 1.27)) (hide yes)))
  (property "Datasheet" "~" (at 254 91.44 0) (effects (font (size 1.27 1.27)) (hide yes)))
  (property "Description" "Audio Jack, 2 Poles (Mono / TS)" (at 254 91.44 0) (effects (font (size 1.27 1.27)) (hide yes)))
  (pin "S")
  (pin "T"))
 (symbol
  (lib_id "Device:R_Potentiometer")
  (at 139.7 135.89 270)
  (unit 1)
  (exclude_from_sim no)
  (in_bom yes)
  (on_board yes)
  (dnp no)
  (fields_autoplaced yes)
  (property "Reference" "RV1" (at 139.7 129.54 90) (effects (font (size 1.27 1.27))))
  (property "Value" "500k" (at 139.7 132.08 90) (effects (font (size 1.27 1.27))))
  (property "Footprint" "Potentiometer_THT:Potentiometer_Omeg_PC16BU_Vertical" (at 139.7 135.89 0) (effects (font (size 1.27 1.27)) (hide yes)))
  (property "Datasheet" "~" (at 139.7 135.89 0) (effects (font (size 1.27 1.27)) (hide yes)))
  (property "Description" "Potentiometer" (at 139.7 135.89 0) (effects (font (size 1.27 1.27)) (hide yes)))
  (pin "2")
  (pin "1")
  (pin "3"))
 (symbol
  (lib_id "Amplifier_Operational:TL082")
  (at 140.97 80.01 0)
  (unit 1)
  (exclude_from_sim no)
  (in_bom yes)
  (on_board yes)
  (dnp no)
  (property "Reference" "U1" (at 141.478 72.898 0) (effects (font (size 1.27 1.27))))
  (property "Value" "TL082" (at 141.478 75.438 0) (effects (font (size 1.27 1.27))))
  (property "Footprint" "Package_DIP:DIP-8_W7.62mm_LongPads" (at 140.97 80.01 0) (effects (font (size 1.27 1.27)) (hide yes)))
  (property "Datasheet" "http://www.ti.com/lit/ds/symlink/tl081.pdf" (at 140.97 80.01 0) (effects (font (size 1.27 1.27)) (hide yes)))
  (property "Description" "Dual JFET-Input Operational Amplifiers, DIP-8/SOIC-8/SSOP-8" (at 140.97 80.01 0) (effects (font (size 1.27 1.27)) (hide yes)))
  (pin "6")
  (pin "7")
  (pin "8")
  (pin "4")
  (pin "3")
  (pin "2")
  (pin "5")
  (pin "1"))
 (symbol
  (lib_id "Device:C_Small")
  (at 138.43 124.46 90)
  (unit 1)
  (exclude_from_sim no)
  (in_bom yes)
  (on_board yes)
  (dnp no)
  (fields_autoplaced yes)
  (property "Reference" "C4" (at 138.4363 118.11 90) (effects (font (size 1.27 1.27))))
  (property "Value" "100pF" (at 138.4363 120.65 90) (effects (font (size 1.27 1.27))))
  (property "Footprint" "Capacitor_THT:C_Disc_D5.0mm_W2.5mm_P5.00mm" (at 138.43 124.46 0) (effects (font (size 1.27 1.27)) (hide yes)))
  (property "Datasheet" "~" (at 138.43 124.46 0) (effects (font (size 1.27 1.27)) (hide yes)))
  (property "Description" "Unpolarized capacitor, small symbol" (at 138.43 124.46 0) (effects (font (size 1.27 1.27)) (hide yes)))
  (pin "1")
  (pin "2"))
 (symbol
  (lib_id "power:+9V")
  (at 138.43 72.39 0)
  (unit 1)
  (exclude_from_sim no)
  (in_bom yes)
  (on_board yes)
  (dnp no)
  (fields_autoplaced yes)
  (property "Reference" "#PWR05" (at 138.43 76.2 0) (effects (font (size 1.27 1.27)) (hide yes)))
  (property "Value" "+9V" (at 138.43 67.31 0) (effects (font (size 1.27 1.27))))
  (property "Footprint" "" (at 138.43 72.39 0) (effects (font (size 1.27 1.27)) (hide yes)))
  (property "Datasheet" "" (at 138.43 72.39 0) (effects (font (size 1.27 1.27)) (hide yes)))
  (property "Description" "Power symbol creates a global label with name \"+9V\"" (at 138.43 72.39 0) (effects (font (size 1.27 1.27)) (hide yes)))
  (pin "1"))
 (symbol
  (lib_id "Device:C_Polarized_Small")
  (at 104.14 49.53 0)
  (mirror y)
  (unit 1)
  (exclude_from_sim no)
  (in_bom yes)
  (on_board yes)
  (dnp no)
  (fields_autoplaced yes)
  (property "Reference" "C2" (at 106.68 47.7138 0) (effects (font (size 1.27 1.27)) (justify right)))
  (property "Value" "47uF" (at 106.68 50.2538 0) (effects (font (size 1.27 1.27)) (justify right)))
  (property "Footprint" "Capacitor_THT:CP_Radial_D8.0mm_P3.80mm" (at 104.14 49.53 0) (effects (font (size 1.27 1.27)) (hide yes)))
  (property "Datasheet" "~" (at 104.14 49.53 0) (effects (font (size 1.27 1.27)) (hide yes)))
  (property "Description" "Polarized capacitor, small symbol" (at 104.14 49.53 0) (effects (font (size 1.27 1.27)) (hide yes)))
  (pin "2")
  (pin "1"))
 (symbol
  (lib_id "Device:R")
  (at 111.76 66.04 0)
  (unit 1)
  (exclude_from_sim no)
  (in_bom yes)
  (on_board yes)
  (dnp no)
  (fields_autoplaced yes)
  (property "Reference" "R3" (at 114.3 64.7699 0) (effects (font (size 1.27 1.27)) (justify left)))
  (property "Value" "1M" (at 114.3 67.3099 0) (effects (font (size 1.27 1.27)) (justify left)))
  (property "Footprint" "Resistor_THT:R_Axial_DIN0207_L6.3mm_D2.5mm_P15.24mm_Horizontal" (at 109.982 66.04 90) (effects (font (size 1.27 1.27)) (hide yes)))
  (property "Datasheet" "~" (at 111.76 66.04 0) (effects (font (size 1.27 1.27)) (hide yes)))
  (property "Description" "Resistor" (at 111.76 66.04 0) (effects (font (size 1.27 1.27)) (hide yes)))
  (pin "1")
  (pin "2"))
 (symbol
  (lib_id "power:+9V")
  (at 118.11 44.45 0)
  (unit 1)
  (exclude_from_sim no)
  (in_bom yes)
  (on_board yes)
  (dnp no)
  (fields_autoplaced yes)
  (property "Reference" "#PWR03" (at 118.11 48.26 0) (effects (font (size 1.27 1.27)) (hide yes)))
  (property "Value" "+9V" (at 118.11 39.37 0) (effects (font (size 1.27 1.27))))
  (property "Footprint" "" (at 118.11 44.45 0) (effects (font (size 1.27 1.27)) (hide yes)))
  (property "Datasheet" "" (at 118.11 44.45 0) (effects (font (size 1.27 1.27)) (hide yes)))
  (property "Description" "Power symbol creates a global label with name \"+9V\"" (at 118.11 44.45 0) (effects (font (size 1.27 1.27)) (hide yes)))
  (pin "1"))
 (symbol
  (lib_id "Device:C_Small")
  (at 90.17 77.47 90)
  (unit 1)
  (exclude_from_sim no)
  (in_bom yes)
  (on_board yes)
  (dnp no)
  (fields_autoplaced yes)
  (property "Reference" "C1" (at 90.1763 71.12 90) (effects (font (size 1.27 1.27))))
  (property "Value" "470nF" (at 90.1763 73.66 90) (effects (font (size 1.27 1.27))))
  (property "Footprint" "Capacitor_THT:C_Disc_D5.0mm_W2.5mm_P5.00mm" (at 90.17 77.47 0) (effects (font (size 1.27 1.27)) (hide yes)))
  (property "Datasheet" "~" (at 90.17 77.47 0) (effects (font (size 1.27 1.27)) (hide yes)))
  (property "Description" "Unpolarized capacitor, small symbol" (at 90.17 77.47 0) (effects (font (size 1.27 1.27)) (hide yes)))
  (pin "1")
  (pin "2"))
 (symbol
  (lib_id "Device:R_Potentiometer")
  (at 227.33 91.44 0)
  (unit 1)
  (exclude_from_sim no)
  (in_bom yes)
  (on_board yes)
  (dnp no)
  (fields_autoplaced yes)
  (property "Reference" "RV3" (at 224.79 90.1699 0) (effects (font (size 1.27 1.27)) (justify right)))
  (property "Value" "100k" (at 224.79 92.7099 0) (effects (font (size 1.27 1.27)) (justify right)))
  (property "Footprint" "Potentiometer_THT:Potentiometer_Omeg_PC16BU_Vertical" (at 227.33 91.44 0) (effects (font (size 1.27 1.27)) (hide yes)))
  (property "Datasheet" "~" (at 227.33 91.44 0) (effects (font (size 1.27 1.27)) (hide yes)))
  (property "Description" "Potentiometer" (at 227.33 91.44 0) (effects (font (size 1.27 1.27)) (hide yes)))
  (pin "1")
  (pin "3")
  (pin "2"))
 (symbol
  (lib_id "power:GND")
  (at 248.92 93.98 0)
  (unit 1)
  (exclude_from_sim no)
  (in_bom yes)
  (on_board yes)
  (dnp no)
  (fields_autoplaced yes)
  (property "Reference" "#PWR011" (at 248.92 100.33 0) (effects (font (size 1.27 1.27)) (hide yes)))
  (property "Value" "GND" (at 248.92 99.06 0) (effects (font (size 1.27 1.27))))
  (property "Footprint" "" (at 248.92 93.98 0) (effects (font (size 1.27 1.27)) (hide yes)))
  (property "Datasheet" "" (at 248.92 93.98 0) (effects (font (size 1.27 1.27)) (hide yes)))
  (property "Description" "Power symbol creates a global label with name \"GND\" , ground" (at 248.92 93.98 0) (effects (font (size 1.27 1.27)) (hide yes)))
  (pin "1"))
 (sheet_instances
  (path ""
   (page "1")))
 (embedded_fonts no))
